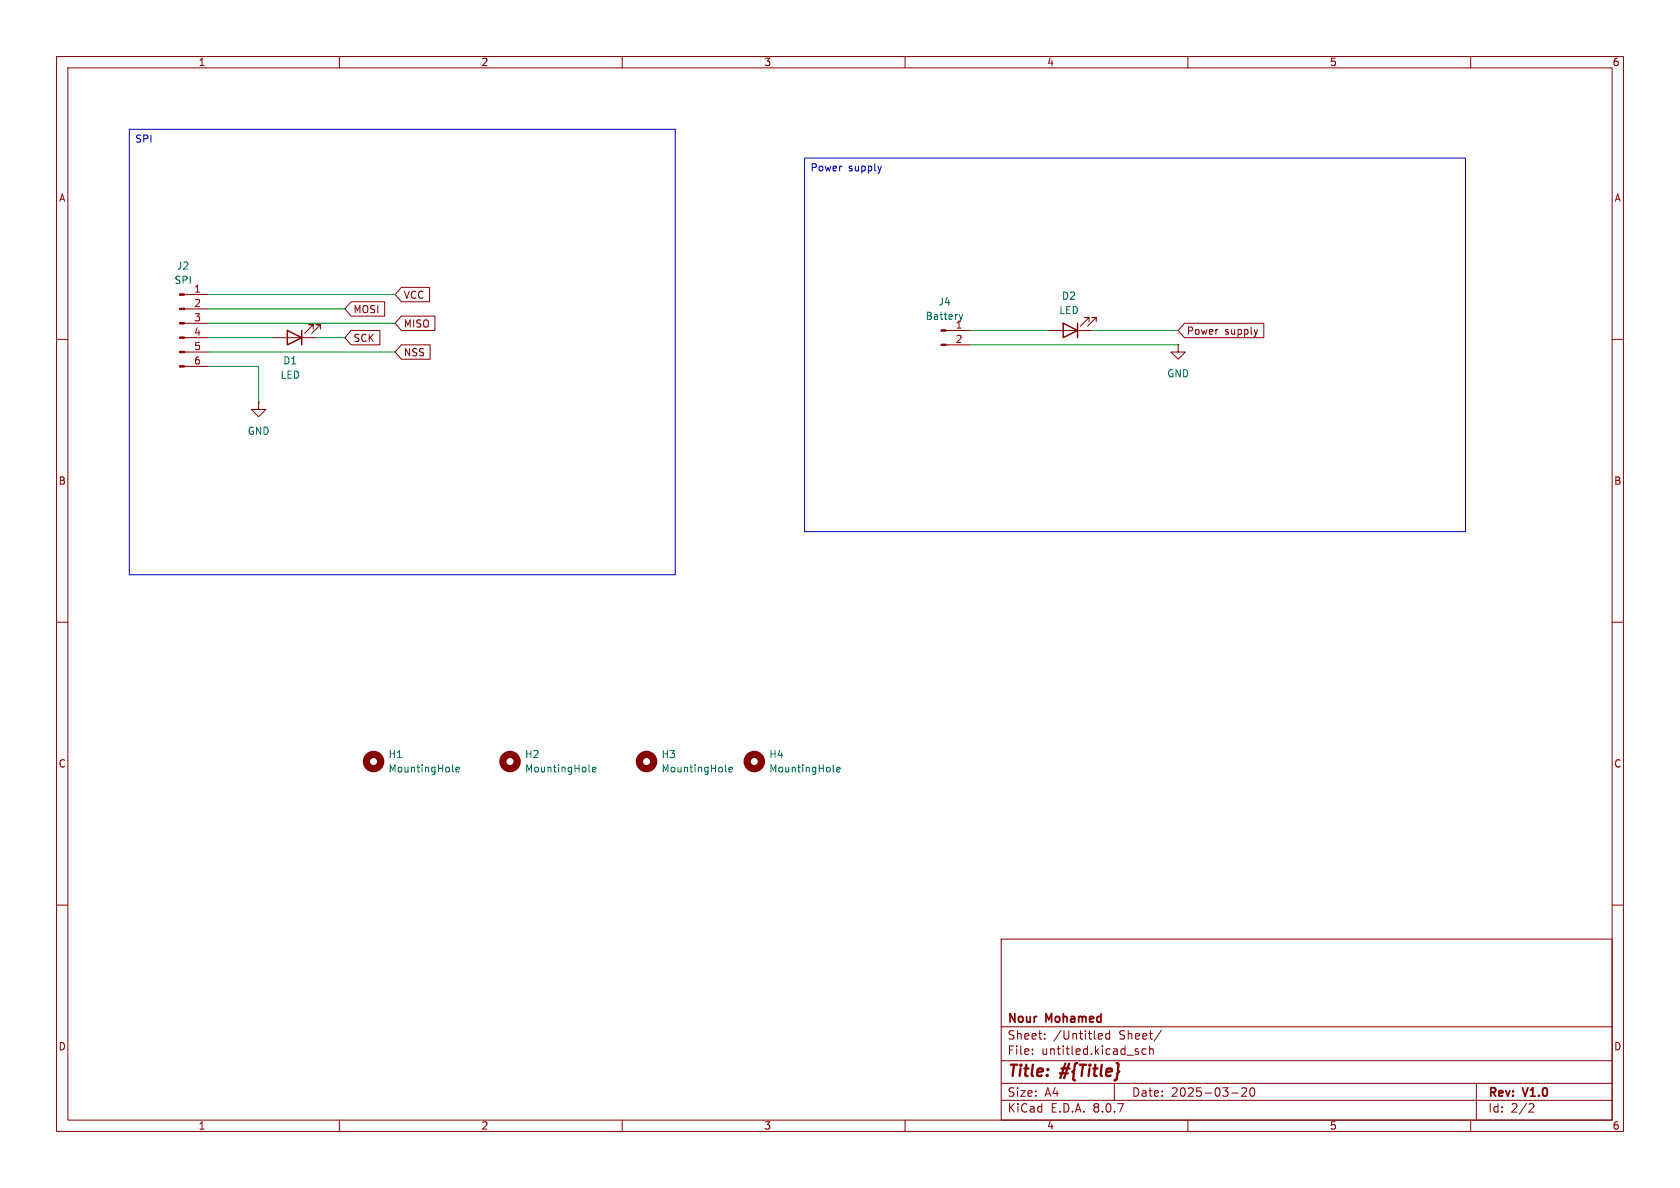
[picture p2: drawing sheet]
<svg xmlns="http://www.w3.org/2000/svg" width="297mm" height="210mm" viewBox="0 0 297 210" stroke-linecap="round" stroke-linejoin="round" font-family="sans-serif">
<g fill="none" stroke="#840000" stroke-width=".18">
<path d="M10 10h277v190h-277zM12 12h273v186h-273zM60 10v2M110 10v2M160 10v2M210 10v2M260 10v2M32.6 59.7h4.2M32.6 57.2h4.2M32.6 54.6h4.2M32.6 52.1h4.2M48.3 59.7h7.6"/>
<path d="M55.4 58.2v-.8h-.8h.8l-1.6 1.5M56.6 58.2v-.8h-.7h.7l-1.5 1.5M62.1 58.4h5.1v2.6h-5.1l-1.1-1.3zM62.1 53.3h5.9v2.6h-5.9l-1.1-1.3zM71 55.9h5.9v2.5h-5.9l-1.2-1.2zM71 50.8h4.9v2.5h-4.9l-1.2-1.2zM167.2 58.4h4.2M185.4 58.4h7.6M192.5 56.9v-.8h-.7h.7l-1.5 1.6M193.8 56.9v-.8h-.8h.8l-1.5 1.6M209.4 57.1h14v2.6h-14l-1.1-1.3zM222.3 58.2l-.3 .9"/>
<path d="M10 60h2M32.6 64.8h4.2M32.6 62.2h4.2M45.7 71.1v1.3h1.3l-1.3 1.3-1.3-1.3h1.3M45.7 71.1h.1M71 61h5v2.5h-5l-1.2-1.3zM167.2 61h4.2M208.3 61v1.2h1.2l-1.2 1.3-1.3-1.3h1.3M208.3 61h.1M285 60h2M10 110h2M285 110h2"/>
<path d="M10 160h2M177 166h108v32h-108zM285 160h2M60 198v2M110 198v2M160 198v2M177 194.5h108M177 191.5h108M177 187.5h108M177 181.5h108M182.5 186.3v.1M182.5 185.5v.1"/>
<path d="M184.7 183.6v.1M184.7 182.8v.1M194.4 182.7l.4 .1 .1 .3-.7 .1M194.8 183.6l-.4 .1M196.2 182.8l-.5-.1-.2 .3v.4l.1 .2h.6M196.2 182.2v1.5M197 191.5v3M201.2 186v.3M202.6 185.5l-.4-.1-.3 .3v.4l.1 .2h.6M203.2 185.5l.3-.1 .3 .1 .1 .9M203.2 184.9v1.5M205.3 182.1l-1.3 2"/>
<path d="M210 198v2M217.7 193.2h1.2M219.5 192.4l.6-.1 .2 .1 .1 .3-.9 1.1h.9M221.1 192.4l.2-.1a.81 .81 0 0 1 .6 .6 .81 .81 0 0 1-.3 .8l-.1 .1a.81 .81 0 0 1-.4-1.4zM260 198v2M261 191.5v6.5M270.5 195.1l.5 .1 .2 .3-1 1.1h1"/>
</g>
<g fill="#840000" stroke="#840000" stroke-width=".18">
<path d="M31.7 64.6h.9v.3h-.9z"/>
<path d="M31.7 62.1h.9v.3h-.9z"/>
<path d="M31.7 59.6h.9v.2h-.9z"/>
<path d="M31.7 57h.9v.3h-.9z"/>
<path d="M31.7 54.5h.9v.2h-.9z"/>
<path d="M31.7 51.9h.9v.3h-.9z"/>
<path d="M166.4 60.8h.8v.3h-.8z"/>
<path d="M166.4 58.3h.8v.2h-.8z"/>
</g>
<path d="M50.8 58.4l2.5 1.3-2.5 1.3zM53.3 58.4v2.6M188 57.2l2.5 1.2-2.5 1.3zM190.5 57.2v2.5" fill="none" stroke="#840000" stroke-width=".25"/>
<path d="M169.6 55.6l.3 .9 .3-.9M80 136.3l.2 .2M80.6 136l.6-.1-.1-.2-.3-.1-.2 .2 .1 .6h.4M104.1 136.3l.2 .2M104.7 136l.6-.1v-.2l-.4-.1-.2 .2 .1 .6h.5M128.3 136.3l.1 .2M128.9 136l.6-.1-.1-.2-.4-.1-.1 .2v.6h.5M147.3 136.3l.2 .2M147.9 136l.6-.1v-.2l-.4-.1-.2 .2 .1 .6h.5" fill="none" stroke="#006464" stroke-width=".18"/>
<g fill="none" stroke="#840000" stroke-width="1.3">
<circle cx="66" cy="134.6" r="1.27"/>
<circle cx="90.2" cy="134.6" r="1.27"/>
<circle cx="114.3" cy="134.6" r="1.27"/>
<circle cx="133.3" cy="134.6" r="1.27"/>
</g>
<path d="M22.9 22.9h96.5v78.7h-96.5zM142.2 27.9h116.9v66.1h-116.9zM155.8 29.4l-.3 .8" fill="none" stroke="#0000c2" stroke-width=".18"/>
<path d="M36.8 52.1h33M36.8 54.6h24.2M36.8 59.7h11.5M36.8 57.2h33M55.9 59.7h5.1M171.4 58.4h14M193 58.4h15.3M36.8 64.8h8.9v6.3M36.8 62.2h33M171.4 61h36.9" fill="none" stroke="#009600" stroke-width=".18"/>
<g font-size="2.8" fill="#840000">
<text x="178" y="190.9">Title:</text>
<text x="187.7" y="190.9">#{Title}</text>
</g>
<g font-size="2.1" fill="#840000">
<text x="178" y="184">Sheet:</text>
<text x="178" y="181.2">Nour</text>
<text x="185" y="181.2">Mohamed</text>
<text x="186.2" y="184">/Untitled</text>
<text x="197.9" y="184">Sheet/</text>
<text x="178" y="186.7">File:</text>
<text x="184.1" y="186.7">untitled.kicad_sch</text>
<text x="178" y="196.9">KiCad</text>
<text x="178" y="194.1">Size:</text>
<text x="184.7" y="194.1">A4</text>
<text x="185.7" y="196.9">E.D.A.</text>
<text x="193.3" y="196.9">8.0.7</text>
<text x="200" y="194.1">Date:</text>
<text x="207" y="194.1">2025-03-20</text>
<text x="263" y="194.3">Rev:</text>
<text x="263" y="196.9">Id:</text>
<text x="267.1" y="196.9">2/2</text>
<text x="269.4" y="194.3">V1.0</text>
</g>
<g font-size="1.8" fill="#840000">
<text x="35" y="11.9">1</text>
<text x="85" y="11.9">2</text>
<text x="135" y="11.9">3</text>
<text x="185" y="11.9">4</text>
<text x="235" y="11.9">5</text>
<text x="285" y="11.9">6</text>
<text x="10.3" y="35.9">A</text>
<text x="285.3" y="35.9">A</text>
<text x="71.3" y="53">VCC</text>
<text x="62.4" y="55.6">MOSI</text>
<text x="71.3" y="58.1">MISO</text>
<text x="209.7" y="59.4">Power</text>
<text x="216.5" y="59.4">supply</text>
<text x="62.4" y="60.6">SCK</text>
<text x="71.3" y="63.2">NSS</text>
<text x="10.3" y="85.9">B</text>
<text x="285.3" y="85.9">B</text>
<text x="10.3" y="135.9">C</text>
<text x="285.3" y="135.9">C</text>
<text x="10.3" y="185.9">D</text>
<text x="285.3" y="185.9">D</text>
<text x="35" y="199.9">1</text>
<text x="85" y="199.9">2</text>
<text x="135" y="199.9">3</text>
<text x="185" y="199.9">4</text>
<text x="235" y="199.9">5</text>
<text x="285" y="199.9">6</text>
</g>
<g font-size="1.8" fill="#0000c2">
<text x="23.8" y="25.5">SPI</text>
<text x="143.2" y="30.6">Power</text>
<text x="150" y="30.6">supply</text>
</g>
<g font-size="1.8" fill="#006464">
<text x="31.2" y="47.9">J2</text>
<text x="30.7" y="50.4">SPI</text>
<text x="187.6" y="53.2">D2</text>
<text x="163.5" y="56.7">Battery</text>
<text x="165.8" y="54.2">J4</text>
<text x="168.8" y="58.2">1</text>
<text x="187.2" y="55.7">LED</text>
<text x="50" y="64.6">D1</text>
<text x="49.5" y="67.2">LED</text>
<text x="206.2" y="66.9">GND</text>
<text x="43.7" y="77.1">GND</text>
<text x="68.6" y="134.2">H1</text>
<text x="68.6" y="136.8">MountingHole</text>
<text x="92.7" y="134.2">H2</text>
<text x="92.7" y="136.8">MountingHole</text>
<text x="116.8" y="134.2">H3</text>
<text x="116.8" y="136.8">MountingHole</text>
<text x="135.9" y="134.2">H4</text>
<text x="135.9" y="136.8">MountingHole</text>
</g>
<g font-size="1.8" fill="#a90000">
<text x="34.2" y="51.8">1</text>
<text x="34.2" y="54.4">2</text>
<text x="34.2" y="56.9">3</text>
<text x="34.2" y="59.4">4</text>
<text x="34.2" y="62">5</text>
<text x="34.2" y="64.5">6</text>
<text x="168.8" y="60.7">2</text>
</g>
</svg>
